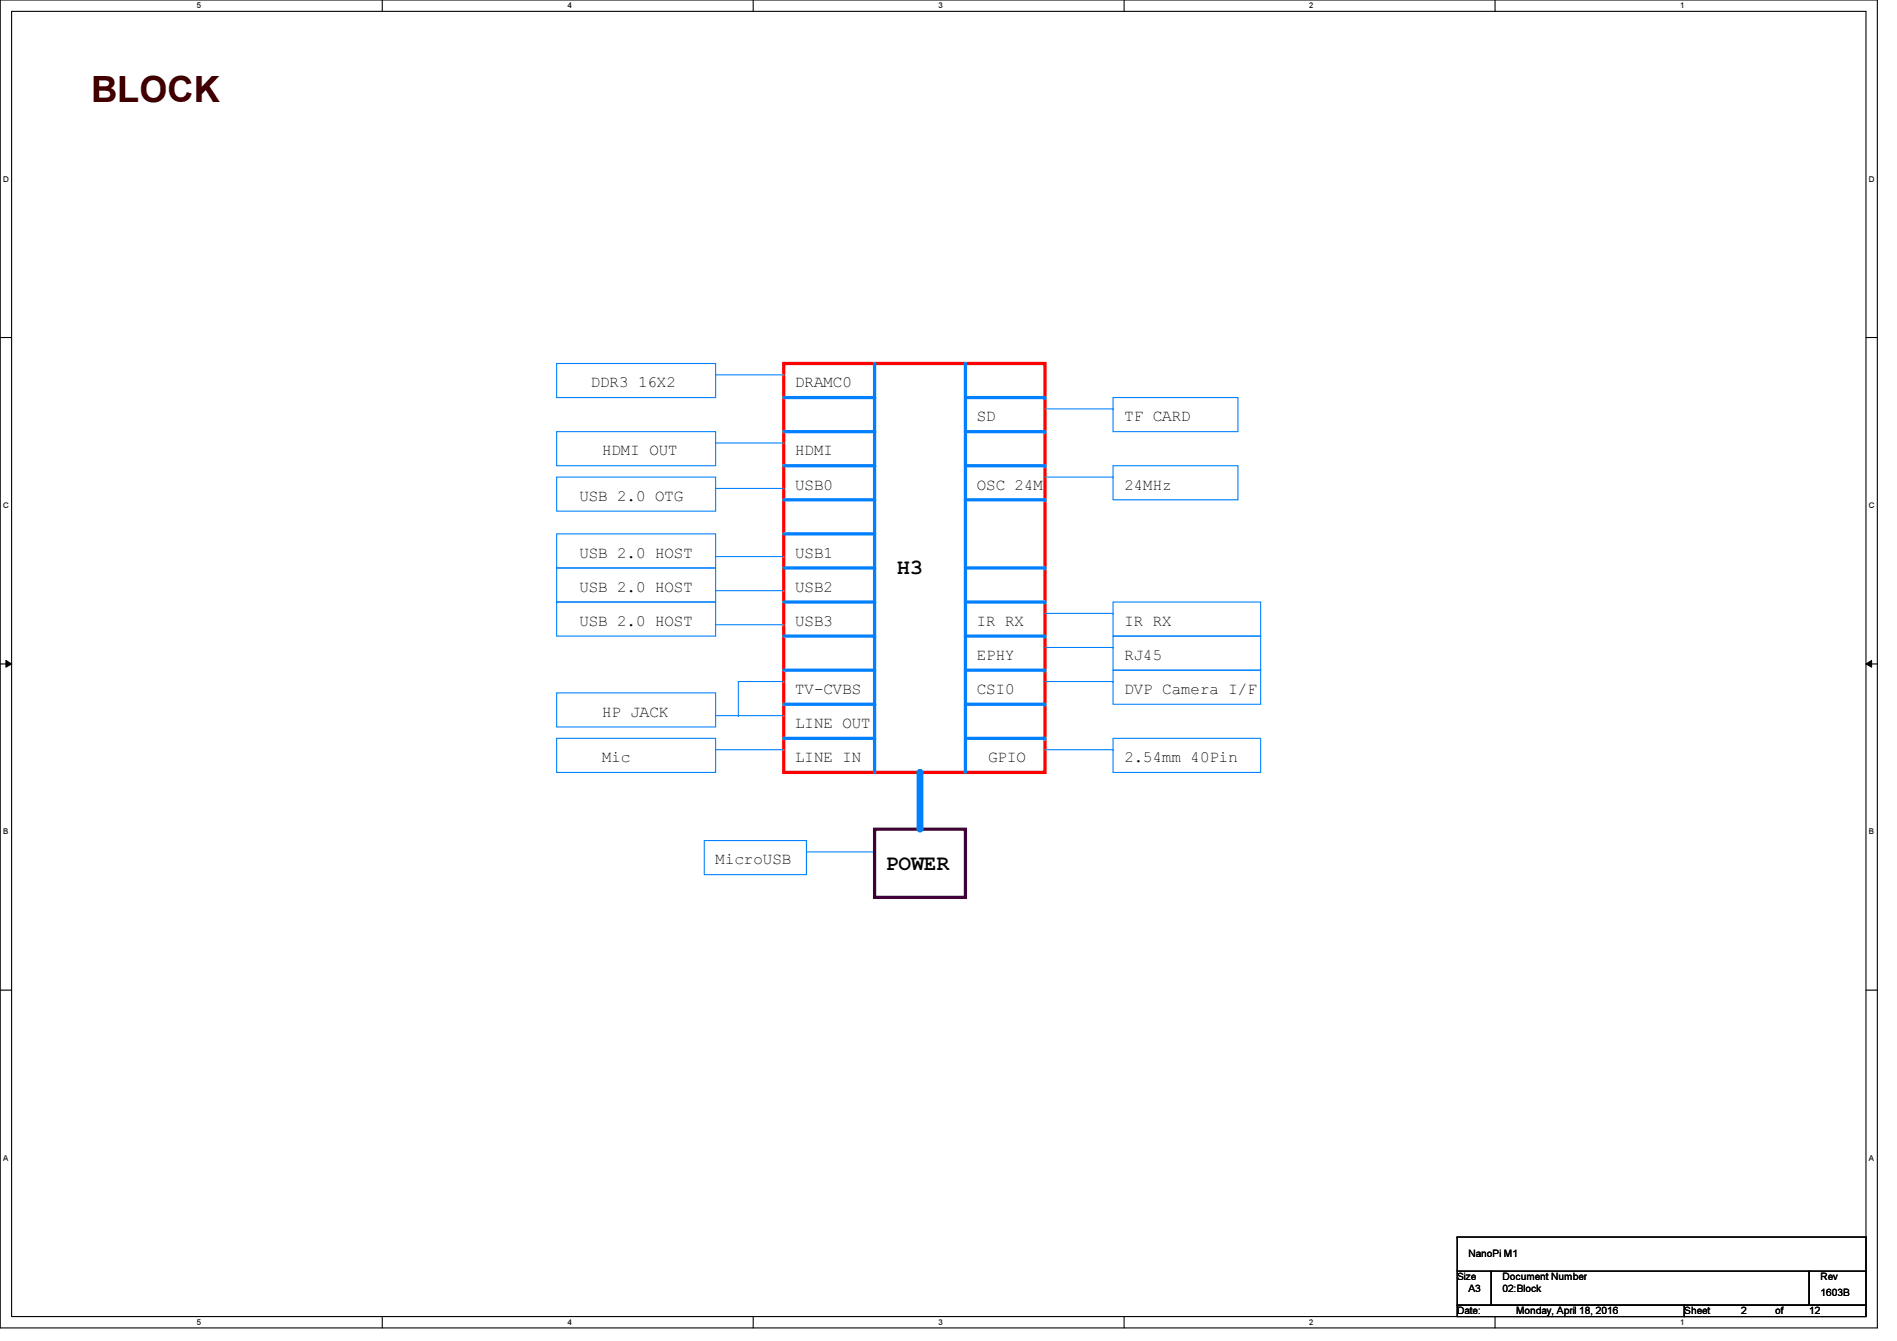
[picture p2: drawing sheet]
<svg xmlns="http://www.w3.org/2000/svg" width="297mm" height="210mm" viewBox="0 0 297 210" stroke-linecap="round" stroke-linejoin="round" font-family="sans-serif">
<path d="M0 0h294v207.9h-294zM1.8 1.8h290.4v204.3h-290.4z" fill="none" stroke="#000" stroke-width=".17"/>
<g fill="#fff">
<path d="M30.8 .2h.7v1.4h-.7z"/>
<path d="M30.8 206.2h.7v1.4h-.7z"/>
</g>
<path d="M59.9 0v1.8M59.9 206.1v1.8" fill="none" stroke="#000" stroke-width=".17"/>
<g fill="#fff">
<path d="M88.9 .2h.6v1.4h-.6z"/>
<path d="M88.9 206.2h.6v1.4h-.6z"/>
</g>
<path d="M117.9 0v1.8M117.9 206.1v1.8" fill="none" stroke="#000" stroke-width=".17"/>
<g fill="#fff">
<path d="M146.9 .2h.7v1.4h-.7z"/>
<path d="M146.9 206.2h.7v1.4h-.7z"/>
</g>
<path d="M176 0v1.8M176 206.1v1.8" fill="none" stroke="#000" stroke-width=".17"/>
<g fill="#fff">
<path d="M205 .2h.7v1.4h-.7z"/>
<path d="M205 206.2h.7v1.4h-.7z"/>
</g>
<path d="M234.1 0v1.8M234.1 206.1v1.8" fill="none" stroke="#000" stroke-width=".17"/>
<g fill="#fff">
<path d="M263.1 .2h.7v1.4h-.7z"/>
<path d="M263.1 206.2h.7v1.4h-.7z"/>
<path d="M.5 27.3h.9v1.4h-.9z"/>
<path d="M292.6 27.3h.9v1.4h-.9z"/>
<path d="M.5 78.4h.9v1.4h-.9z"/>
<path d="M292.6 78.4h.9v1.4h-.9z"/>
</g>
<path d="M0 52.8h1.8M292.2 52.8h1.8" fill="none" stroke="#000" stroke-width=".17"/>
<g fill="#fff">
<path d="M.5 129.5h.8v1.4h-.8z"/>
<path d="M292.6 129.5h.9v1.4h-.9z"/>
</g>
<path d="M0 103.9h1.8M292.2 103.9h1.8" fill="none" stroke="#000" stroke-width=".17"/>
<path d="M.9 103.4l.9 .5-.9 .5zM292.2 103.9l.9-.5v1z" fill="#000"/>
<path d="M.9 103.4l.9 .5-.9 .5zM292.2 103.9l.9-.5v1z" fill="none" stroke="#000" stroke-width=".16"/>
<g fill="#fff">
<path d="M.5 180.5h.8v1.4h-.8z"/>
<path d="M292.6 180.5h.9v1.4h-.9z"/>
</g>
<path d="M0 155h1.8M292.2 155h1.8" fill="none" stroke="#000" stroke-width=".17"/>
<path d="M122.7 56.9h40.9v64h-40.9z" fill="none" stroke="#f00" stroke-width=".51"/>
<path d="M122.7 67.6h14.2" fill="none" stroke="#0080ff" stroke-width=".51"/>
<circle cx="136.9" cy="67.6" r=".25" fill="#0080ff"/>
<path d="M122.7 72.9h14.2" fill="none" stroke="#0080ff" stroke-width=".51"/>
<circle cx="136.9" cy="72.9" r=".25" fill="#0080ff"/>
<path d="M122.7 83.6h14.2" fill="none" stroke="#0080ff" stroke-width=".51"/>
<circle cx="136.9" cy="83.6" r=".25" fill="#0080ff"/>
<path d="M122.7 88.9h14.2" fill="none" stroke="#0080ff" stroke-width=".51"/>
<circle cx="136.9" cy="88.9" r=".25" fill="#0080ff"/>
<path d="M163.6 64h10.7M174.3 62.2h19.5v5.4h-19.5zM174.3 64h.1" fill="none" stroke="#0080ff" stroke-width=".17"/>
<path d="M122.7 94.2h14.2" fill="none" stroke="#0080ff" stroke-width=".51"/>
<circle cx="136.9" cy="94.2" r=".25" fill="#0080ff"/>
<path d="M122.7 104.9h14.2" fill="none" stroke="#0080ff" stroke-width=".51"/>
<circle cx="136.9" cy="104.9" r=".25" fill="#0080ff"/>
<path d="M122.7 110.2h14.2" fill="none" stroke="#0080ff" stroke-width=".51"/>
<circle cx="136.9" cy="110.2" r=".25" fill="#0080ff"/>
<path d="M87.2 88.9h24.9v5.3h-24.9zM112.1 92.5h10.6M122.7 92.5h.1" fill="none" stroke="#0080ff" stroke-width=".17"/>
<path d="M122.7 115.6h14.2" fill="none" stroke="#0080ff" stroke-width=".51"/>
<circle cx="136.9" cy="115.6" r=".25" fill="#0080ff"/>
<path d="M151.2 72.9h12.4" fill="none" stroke="#0080ff" stroke-width=".51"/>
<circle cx="163.6" cy="72.9" r=".25" fill="#0080ff"/>
<path d="M151.2 78.2h12.4" fill="none" stroke="#0080ff" stroke-width=".51"/>
<circle cx="163.6" cy="78.2" r=".25" fill="#0080ff"/>
<path d="M163.6 74.7h10.7M174.3 72.9h19.5v5.3h-19.5zM174.3 74.7h.1" fill="none" stroke="#0080ff" stroke-width=".17"/>
<path d="M151.2 88.9h12.4" fill="none" stroke="#0080ff" stroke-width=".51"/>
<circle cx="163.6" cy="88.9" r=".25" fill="#0080ff"/>
<path d="M151.2 99.6h12.4" fill="none" stroke="#0080ff" stroke-width=".51"/>
<circle cx="163.6" cy="99.6" r=".25" fill="#0080ff"/>
<path d="M163.6 96h10.7M174.3 94.2h23.1v5.4h-23.1zM174.3 96h.1" fill="none" stroke="#0080ff" stroke-width=".17"/>
<path d="M151.2 94.2h12.4" fill="none" stroke="#0080ff" stroke-width=".51"/>
<circle cx="163.6" cy="94.2" r=".25" fill="#0080ff"/>
<path d="M163.6 101.3h10.7M174.3 101.3h.1" fill="none" stroke="#0080ff" stroke-width=".17"/>
<path d="M151.2 104.9h12.4" fill="none" stroke="#0080ff" stroke-width=".51"/>
<circle cx="163.6" cy="104.9" r=".25" fill="#0080ff"/>
<path d="M87.2 67.6h24.9v5.3h-24.9zM112.1 69.3h10.6M122.7 69.3h.1M174.3 99.6h23.1v5.3h-23.1z" fill="none" stroke="#0080ff" stroke-width=".17"/>
<path d="M136.9 56.9v64" fill="none" stroke="#0080ff" stroke-width=".51"/>
<circle cx="136.9" cy="56.9" r=".25" fill="#0080ff"/>
<path d="M110.3 131.6h16v5.3h-16zM126.3 133.3h10.6M136.9 133.3h.1" fill="none" stroke="#0080ff" stroke-width=".17"/>
<path d="M122.7 99.6h14.2" fill="none" stroke="#0080ff" stroke-width=".51"/>
<circle cx="136.9" cy="99.6" r=".25" fill="#0080ff"/>
<path d="M151.2 67.6h12.4" fill="none" stroke="#0080ff" stroke-width=".51"/>
<circle cx="163.6" cy="67.6" r=".25" fill="#0080ff"/>
<path d="M151.2 62.2h12.4" fill="none" stroke="#0080ff" stroke-width=".51"/>
<circle cx="163.6" cy="62.2" r=".25" fill="#0080ff"/>
<path d="M87.2 56.9h24.9v5.3h-24.9zM112.1 58.7h10.6M122.7 58.7h.1" fill="none" stroke="#0080ff" stroke-width=".17"/>
<path d="M122.7 62.2h14.2" fill="none" stroke="#0080ff" stroke-width=".51"/>
<circle cx="136.9" cy="62.2" r=".25" fill="#0080ff"/>
<path d="M112.1 97.8h10.6M122.7 97.8h.1" fill="none" stroke="#0080ff" stroke-width=".17"/>
<path d="M136.9 129.8h14.3v10.7h-14.3z" fill="none" stroke="#400040" stroke-width=".51"/>
<path d="M144.1 120.9v8.9" fill="none" stroke="#0080ff" stroke-width="1.1"/>
<circle cx="144.1" cy="120.9" r=".53" fill="#0080ff"/>
<path d="M87.2 108.5h24.9v5.3h-24.9zM112.1 112h10.6M115.6 112h.1M122.7 112h.1M122.7 106.7h.1M122.7 106.7h-7.1v5.3" fill="none" stroke="#0080ff" stroke-width=".17"/>
<path d="M151.2 56.9v64" fill="none" stroke="#0080ff" stroke-width=".51"/>
<circle cx="151.2" cy="56.9" r=".25" fill="#0080ff"/>
<path d="M87.2 74.7h24.9v5.3h-24.9zM112.1 76.5h10.6M122.7 76.5h.1M87.2 94.2h24.9v5.4h-24.9z" fill="none" stroke="#0080ff" stroke-width=".17"/>
<path d="M122.7 78.2h14.2" fill="none" stroke="#0080ff" stroke-width=".51"/>
<circle cx="136.9" cy="78.2" r=".25" fill="#0080ff"/>
<path d="M87.2 83.6h24.9v5.3h-24.9zM112.1 87.1h10.6M122.7 87.1h.1M87.2 115.6h24.9v5.3h-24.9zM112.1 117.3h10.6M122.7 117.3h.1" fill="none" stroke="#0080ff" stroke-width=".17"/>
<path d="M151.2 110.2h12.4" fill="none" stroke="#0080ff" stroke-width=".51"/>
<circle cx="163.6" cy="110.2" r=".25" fill="#0080ff"/>
<path d="M163.6 106.7h10.7M163.6 117.3h10.7M174.3 104.9h23.1v5.3h-23.1zM174.3 115.6h23.1v5.3h-23.1zM174.3 106.7h.1M174.3 117.3h.1" fill="none" stroke="#0080ff" stroke-width=".17"/>
<path d="M151.2 115.6h12.4" fill="none" stroke="#0080ff" stroke-width=".51"/>
<circle cx="163.6" cy="115.6" r=".25" fill="#0080ff"/>
<path d="M228.2 199h5.3v5.3h-5.3zM228.2 193.6h.1M228.2 193.6v5.4M228.2 193.6h64M233.5 199h49.8v5.3h-49.8zM283.3 199h8.9v5.3h-8.9zM292.2 193.6h.1M292.2 199h.1M292.2 193.6v5.4M228.2 204.3h35.5v1.8h-35.5zM263.7 204.3h28.5v1.8h-28.5z" fill="none" stroke="#000" stroke-width=".17"/>
<text font-size="5.7" fill="#400000" x="14.3" y="16">BLOCK</text>
<g font-size="3.3">
<text x="140.5" y="89.9">H3</text>
<text x="138.7" y="136.1">POWER</text>
</g>
<g font-size="2.5">
<text x="92.5" y="60.6">DDR3 16X2</text>
<text x="124.5" y="60.6">DRAMC0</text>
<text x="152.9" y="66">SD</text>
<text x="176.1" y="66">TF CARD</text>
<text x="94.3" y="71.3">HDMI OUT</text>
<text x="124.5" y="71.3">HDMI</text>
<text x="124.5" y="76.6">USB0</text>
<text x="152.9" y="76.6">OSC 24M</text>
<text x="176.1" y="76.6">24MHz</text>
<text x="90.7" y="78.4">USB 2.0 OTG</text>
<text x="90.7" y="87.3">USB 2.0 HOST</text>
<text x="124.5" y="87.3">USB1</text>
<text x="90.7" y="92.6">USB 2.0 HOST</text>
<text x="124.5" y="92.6">USB2</text>
<text x="90.7" y="98">USB 2.0 HOST</text>
<text x="124.5" y="98">USB3</text>
<text x="152.9" y="98">IR RX</text>
<text x="176.1" y="98">IR RX</text>
<text x="152.9" y="103.3">EPHY</text>
<text x="176.1" y="103.3">RJ45</text>
<text x="94.3" y="112.2">HP JACK</text>
<text x="124.5" y="108.6">TV-CVBS</text>
<text x="124.5" y="114">LINE OUT</text>
<text x="152.9" y="108.6">CSI0</text>
<text x="176.1" y="108.6">DVP Camera I/F</text>
<text x="94.3" y="119.3">Mic</text>
<text x="124.5" y="119.3">LINE IN</text>
<text x="154.7" y="119.3">GPIO</text>
<text x="176.1" y="119.3">2.54mm 40Pin</text>
<text x="112.1" y="135.3">MicroUSB</text>
</g>
<g font-size="1.6">
<text x="230" y="196.7">NanoPi M1</text>
<text x="228.2" y="200.4">Size</text>
<text x="230" y="202.2">A3</text>
<text x="235.3" y="202.2">02:Block</text>
<text x="235.3" y="200.4">Document Number</text>
<text x="285.1" y="202.9">1603B</text>
<text x="285.1" y="200.4">Rev</text>
<text x="228.2" y="205.7">Date:</text>
<text x="237.4" y="205.7">Monday, April 18, 2016</text>
<text x="263.7" y="205.7">Sheet</text>
<text x="272.6" y="205.7">2</text>
<text x="278" y="205.7">of</text>
<text x="283.3" y="205.7">12</text>
</g>
<g font-size="1.3">
<text x="30.8" y="1.3">5</text>
<text x="88.9" y="1.3">4</text>
<text x="146.9" y="1.3">3</text>
<text x="205" y="1.3">2</text>
<text x="263.1" y="1.3">1</text>
<text x=".5" y="28.4">D</text>
<text x="292.6" y="28.4">D</text>
<text x=".5" y="79.5">C</text>
<text x="292.6" y="79.5">C</text>
<text x=".5" y="130.6">B</text>
<text x="292.6" y="130.6">B</text>
<text x=".5" y="181.7">A</text>
<text x="292.6" y="181.7">A</text>
<text x="30.8" y="207.4">5</text>
<text x="88.9" y="207.4">4</text>
<text x="146.9" y="207.4">3</text>
<text x="205" y="207.4">2</text>
<text x="263.1" y="207.4">1</text>
</g>
</svg>
